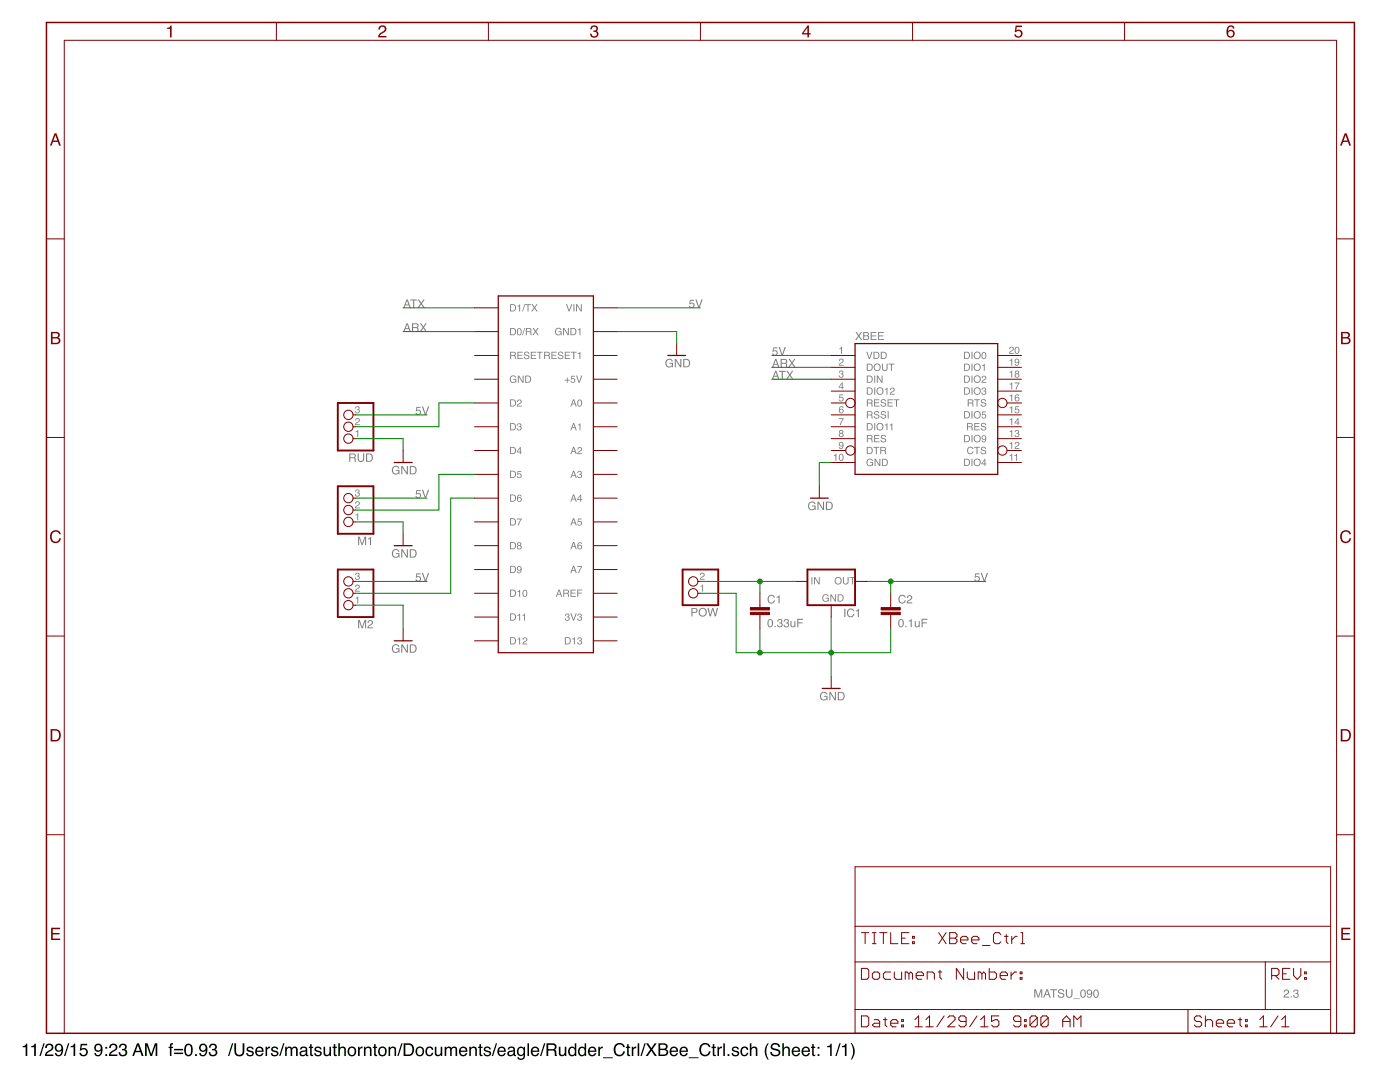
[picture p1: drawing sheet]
<?xml version="1.0" encoding="utf-8"?>
<!DOCTYPE eagle SYSTEM "eagle.dtd">
<!--
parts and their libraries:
Sparkfun_RF: Licensing: Creative Commons ShareAlike 4.0 International - https://creativecommons.org/licenses/by-sa/4.0
-->
<eagle version="6.2">
<drawing>
<settings>
<setting alwaysvectorfont="no"/>
<setting verticaltext="up"/>
</settings>
<grid distance="0.1" unitdist="inch" unit="inch" style="lines" multiple="1" display="no" altdistance="0.01" altunitdist="inch" altunit="inch"/>
<schematic xreflabel="%F%N/%S.%C%R" xrefpart="/%S.%C%R">
<libraries>
<library name="Sparkfun_RF">
<symbols>
<symbol name="XBEE-1-1">
<wire x1="-15.24" y1="12.7" x2="15.24" y2="12.7" width="0.254" layer="94"/>
<wire x1="15.24" y1="12.7" x2="15.24" y2="-15.24" width="0.254" layer="94"/>
<wire x1="15.24" y1="-15.24" x2="-15.24" y2="-15.24" width="0.254" layer="94"/>
<wire x1="-15.24" y1="-15.24" x2="-15.24" y2="12.7" width="0.254" layer="94"/>
<pin name="CTS" x="20.32" y="-10.16" length="middle" direction="out" function="dot" rot="R180"/>
<pin name="DIN" x="-20.32" y="5.08" length="middle" direction="in"/>
<pin name="DIO0" x="20.32" y="10.16" length="middle" rot="R180"/>
<pin name="DIO1" x="20.32" y="7.62" length="middle" rot="R180"/>
<pin name="DIO2" x="20.32" y="5.08" length="middle" rot="R180"/>
<pin name="DIO3" x="20.32" y="2.54" length="middle" rot="R180"/>
<pin name="DIO4" x="20.32" y="-12.7" length="middle" rot="R180"/>
<pin name="DIO5" x="20.32" y="-2.54" length="middle" rot="R180"/>
<pin name="DIO9" x="20.32" y="-7.62" length="middle" rot="R180"/>
<pin name="DIO11" x="-20.32" y="-5.08" length="middle"/>
<pin name="DIO12" x="-20.32" y="2.54" length="middle"/>
<pin name="DOUT" x="-20.32" y="7.62" length="middle" direction="out"/>
<pin name="DTR" x="-20.32" y="-10.16" length="middle" function="dot"/>
<pin name="GND" x="-20.32" y="-12.7" length="middle" direction="pwr"/>
<pin name="RES@8" x="-20.32" y="-7.62" length="middle"/>
<pin name="RES@14" x="20.32" y="-5.08" length="middle" rot="R180"/>
<pin name="RESET" x="-20.32" y="0" length="middle" direction="in" function="dot"/>
<pin name="RSSI" x="-20.32" y="-2.54" length="middle"/>
<pin name="RTS" x="20.32" y="0" length="middle" direction="in" function="dot" rot="R180"/>
<pin name="VDD" x="-20.32" y="10.16" length="middle" direction="pwr"/>
<text x="-15.24" y="13.462" size="1.6764" layer="95">&gt;Name</text>
<text x="-15.24" y="-17.78" size="1.6764" layer="96">&gt;Value</text>
</symbol>
</symbols>
<devicesets>
<deviceset name="XBEE-1" prefix="JP" uservalue="yes">
<gates>
<gate name="G$1" symbol="XBEE-1-1" x="0" y="0"/>
</gates>
<devices>
<device name="B1" package="XBEE-1">
<connects>
<connect gate="G$1" pin="CTS" pad="12"/>
<connect gate="G$1" pin="DIN" pad="3"/>
<connect gate="G$1" pin="DIO0" pad="20"/>
<connect gate="G$1" pin="DIO1" pad="19"/>
<connect gate="G$1" pin="DIO11" pad="7"/>
<connect gate="G$1" pin="DIO12" pad="4"/>
<connect gate="G$1" pin="DIO2" pad="18"/>
<connect gate="G$1" pin="DIO3" pad="17"/>
<connect gate="G$1" pin="DIO4" pad="11"/>
<connect gate="G$1" pin="DIO5" pad="15"/>
<connect gate="G$1" pin="DIO9" pad="13"/>
<connect gate="G$1" pin="DOUT" pad="2"/>
<connect gate="G$1" pin="DTR" pad="9"/>
<connect gate="G$1" pin="GND" pad="10"/>
<connect gate="G$1" pin="RES@14" pad="14"/>
<connect gate="G$1" pin="RES@8" pad="8"/>
<connect gate="G$1" pin="RESET" pad="5"/>
<connect gate="G$1" pin="RSSI" pad="6"/>
<connect gate="G$1" pin="RTS" pad="16"/>
<connect gate="G$1" pin="VDD" pad="1"/>
</connects>
<technologies>
<technology name=""/>
</technologies>
</device>
<device name="B2" package="XBEE-SILK">
<connects>
<connect gate="G$1" pin="CTS" pad="12"/>
<connect gate="G$1" pin="DIN" pad="3"/>
<connect gate="G$1" pin="DIO0" pad="20"/>
<connect gate="G$1" pin="DIO1" pad="19"/>
<connect gate="G$1" pin="DIO11" pad="7"/>
<connect gate="G$1" pin="DIO12" pad="4"/>
<connect gate="G$1" pin="DIO2" pad="18"/>
<connect gate="G$1" pin="DIO3" pad="17"/>
<connect gate="G$1" pin="DIO4" pad="11"/>
<connect gate="G$1" pin="DIO5" pad="15"/>
<connect gate="G$1" pin="DIO9" pad="13"/>
<connect gate="G$1" pin="DOUT" pad="2"/>
<connect gate="G$1" pin="DTR" pad="9"/>
<connect gate="G$1" pin="GND" pad="10"/>
<connect gate="G$1" pin="RES@14" pad="14"/>
<connect gate="G$1" pin="RES@8" pad="8"/>
<connect gate="G$1" pin="RESET" pad="5"/>
<connect gate="G$1" pin="RSSI" pad="6"/>
<connect gate="G$1" pin="RTS" pad="16"/>
<connect gate="G$1" pin="VDD" pad="1"/>
</connects>
<technologies>
<technology name=""/>
</technologies>
</device>
<device name="B3" package="XBEE-SMD">
<connects>
<connect gate="G$1" pin="CTS" pad="12"/>
<connect gate="G$1" pin="DIN" pad="3"/>
<connect gate="G$1" pin="DIO0" pad="20"/>
<connect gate="G$1" pin="DIO1" pad="19"/>
<connect gate="G$1" pin="DIO11" pad="7"/>
<connect gate="G$1" pin="DIO12" pad="4"/>
<connect gate="G$1" pin="DIO2" pad="18"/>
<connect gate="G$1" pin="DIO3" pad="17"/>
<connect gate="G$1" pin="DIO4" pad="11"/>
<connect gate="G$1" pin="DIO5" pad="15"/>
<connect gate="G$1" pin="DIO9" pad="13"/>
<connect gate="G$1" pin="DOUT" pad="2"/>
<connect gate="G$1" pin="DTR" pad="9"/>
<connect gate="G$1" pin="GND" pad="10"/>
<connect gate="G$1" pin="RES@14" pad="14"/>
<connect gate="G$1" pin="RES@8" pad="8"/>
<connect gate="G$1" pin="RESET" pad="5"/>
<connect gate="G$1" pin="RSSI" pad="6"/>
<connect gate="G$1" pin="RTS" pad="16"/>
<connect gate="G$1" pin="VDD" pad="1"/>
</connects>
<technologies>
<technology name="">
<attribute name="PROD_ID" value="CONN-09042" constant="no"/>
</technology>
</technologies>
</device>
<device name="LONGPAD" package="XBEE-LONGPAD">
<connects>
<connect gate="G$1" pin="CTS" pad="12"/>
<connect gate="G$1" pin="DIN" pad="3"/>
<connect gate="G$1" pin="DIO0" pad="20"/>
<connect gate="G$1" pin="DIO1" pad="19"/>
<connect gate="G$1" pin="DIO11" pad="7"/>
<connect gate="G$1" pin="DIO12" pad="4"/>
<connect gate="G$1" pin="DIO2" pad="18"/>
<connect gate="G$1" pin="DIO3" pad="17"/>
<connect gate="G$1" pin="DIO4" pad="11"/>
<connect gate="G$1" pin="DIO5" pad="15"/>
<connect gate="G$1" pin="DIO9" pad="13"/>
<connect gate="G$1" pin="DOUT" pad="2"/>
<connect gate="G$1" pin="DTR" pad="9"/>
<connect gate="G$1" pin="GND" pad="10"/>
<connect gate="G$1" pin="RES@14" pad="14"/>
<connect gate="G$1" pin="RES@8" pad="8"/>
<connect gate="G$1" pin="RESET" pad="5"/>
<connect gate="G$1" pin="RSSI" pad="6"/>
<connect gate="G$1" pin="RTS" pad="16"/>
<connect gate="G$1" pin="VDD" pad="1"/>
</connects>
<technologies>
<technology name=""/>
</technologies>
</device>
<device name="XBEE-1_LOCK" package="XBEE-1_LOCK">
<connects>
<connect gate="G$1" pin="CTS" pad="12"/>
<connect gate="G$1" pin="DIN" pad="3"/>
<connect gate="G$1" pin="DIO0" pad="20"/>
<connect gate="G$1" pin="DIO1" pad="19"/>
<connect gate="G$1" pin="DIO11" pad="7"/>
<connect gate="G$1" pin="DIO12" pad="4"/>
<connect gate="G$1" pin="DIO2" pad="18"/>
<connect gate="G$1" pin="DIO3" pad="17"/>
<connect gate="G$1" pin="DIO4" pad="11"/>
<connect gate="G$1" pin="DIO5" pad="15"/>
<connect gate="G$1" pin="DIO9" pad="13"/>
<connect gate="G$1" pin="DOUT" pad="2"/>
<connect gate="G$1" pin="DTR" pad="9"/>
<connect gate="G$1" pin="GND" pad="10"/>
<connect gate="G$1" pin="RES@14" pad="14"/>
<connect gate="G$1" pin="RES@8" pad="8"/>
<connect gate="G$1" pin="RESET" pad="5"/>
<connect gate="G$1" pin="RSSI" pad="6"/>
<connect gate="G$1" pin="RTS" pad="16"/>
<connect gate="G$1" pin="VDD" pad="1"/>
</connects>
<technologies>
<technology name=""/>
</technologies>
</device>
</devices>
</deviceset>
</devicesets>
</library>
<library name="arduino_nano_rocketfarm">
<symbols>
<symbol name="ARDUINONANO">
<wire x1="0" y1="-76.2" x2="0" y2="0" width="0.254" layer="94"/>
<wire x1="0" y1="0" x2="20.32" y2="0" width="0.254" layer="94"/>
<wire x1="20.32" y1="0" x2="20.32" y2="-76.2" width="0.254" layer="94"/>
<wire x1="20.32" y1="-76.2" x2="0" y2="-76.2" width="0.254" layer="94"/>
<pin name="D1/TX" x="-5.08" y="-2.54" visible="pin" length="middle"/>
<pin name="D0/RX" x="-5.08" y="-7.62" visible="pin" length="middle"/>
<pin name="RESET" x="-5.08" y="-12.7" visible="pin" length="middle"/>
<pin name="GND" x="-5.08" y="-17.78" visible="pin" length="middle"/>
<pin name="D2" x="-5.08" y="-22.86" visible="pin" length="middle"/>
<pin name="D3" x="-5.08" y="-27.94" visible="pin" length="middle"/>
<pin name="D4" x="-5.08" y="-33.02" visible="pin" length="middle"/>
<pin name="D5" x="-5.08" y="-38.1" visible="pin" length="middle"/>
<pin name="D6" x="-5.08" y="-43.18" visible="pin" length="middle"/>
<pin name="D7" x="-5.08" y="-48.26" visible="pin" length="middle"/>
<pin name="D8" x="-5.08" y="-53.34" visible="pin" length="middle"/>
<pin name="D9" x="-5.08" y="-58.42" visible="pin" length="middle"/>
<pin name="D10" x="-5.08" y="-63.5" visible="pin" length="middle"/>
<pin name="D11" x="-5.08" y="-68.58" visible="pin" length="middle"/>
<pin name="D12" x="-5.08" y="-73.66" visible="pin" length="middle"/>
<pin name="VIN" x="25.4" y="-2.54" visible="pin" length="middle" rot="R180"/>
<pin name="GND1" x="25.4" y="-7.62" visible="pin" length="middle" rot="R180"/>
<pin name="RESET1" x="25.4" y="-12.7" visible="pin" length="middle" rot="R180"/>
<pin name="+5V" x="25.4" y="-17.78" visible="pin" length="middle" rot="R180"/>
<pin name="A0" x="25.4" y="-22.86" visible="pin" length="middle" rot="R180"/>
<pin name="A1" x="25.4" y="-27.94" visible="pin" length="middle" rot="R180"/>
<pin name="A2" x="25.4" y="-33.02" visible="pin" length="middle" rot="R180"/>
<pin name="A3" x="25.4" y="-38.1" visible="pin" length="middle" rot="R180"/>
<pin name="A4" x="25.4" y="-43.18" visible="pin" length="middle" rot="R180"/>
<pin name="A5" x="25.4" y="-48.26" visible="pin" length="middle" rot="R180"/>
<pin name="A6" x="25.4" y="-53.34" visible="pin" length="middle" rot="R180"/>
<pin name="A7" x="25.4" y="-58.42" visible="pin" length="middle" rot="R180"/>
<pin name="AREF" x="25.4" y="-63.5" visible="pin" length="middle" rot="R180"/>
<pin name="3V3" x="25.4" y="-68.58" visible="pin" length="middle" rot="R180"/>
<pin name="D13" x="25.4" y="-73.66" visible="pin" length="middle" rot="R180"/>
</symbol>
</symbols>
<devicesets>
<deviceset name="ARDUINONANO">
<gates>
<gate name="G$1" symbol="ARDUINONANO" x="-10.16" y="38.1"/>
</gates>
<devices>
<device name="" package="PDIP-32">
<connects>
<connect gate="G$1" pin="+5V" pad="+5V"/>
<connect gate="G$1" pin="3V3" pad="3V3"/>
<connect gate="G$1" pin="A0" pad="A0"/>
<connect gate="G$1" pin="A1" pad="A1"/>
<connect gate="G$1" pin="A2" pad="A2"/>
<connect gate="G$1" pin="A3" pad="A3"/>
<connect gate="G$1" pin="A4" pad="A4"/>
<connect gate="G$1" pin="A5" pad="A5"/>
<connect gate="G$1" pin="A6" pad="A6"/>
<connect gate="G$1" pin="A7" pad="A7"/>
<connect gate="G$1" pin="AREF" pad="AREF"/>
<connect gate="G$1" pin="D0/RX" pad="D0/RX"/>
<connect gate="G$1" pin="D1/TX" pad="D1/TX"/>
<connect gate="G$1" pin="D10" pad="D10"/>
<connect gate="G$1" pin="D11" pad="D11"/>
<connect gate="G$1" pin="D12" pad="D12"/>
<connect gate="G$1" pin="D13" pad="D13"/>
<connect gate="G$1" pin="D2" pad="D2"/>
<connect gate="G$1" pin="D3" pad="D3"/>
<connect gate="G$1" pin="D4" pad="D4"/>
<connect gate="G$1" pin="D5" pad="D5"/>
<connect gate="G$1" pin="D6" pad="D6"/>
<connect gate="G$1" pin="D7" pad="D7"/>
<connect gate="G$1" pin="D8" pad="D8"/>
<connect gate="G$1" pin="D9" pad="D9"/>
<connect gate="G$1" pin="GND" pad="GND"/>
<connect gate="G$1" pin="GND1" pad="GND1"/>
<connect gate="G$1" pin="RESET" pad="RESET"/>
<connect gate="G$1" pin="RESET1" pad="RESET1"/>
<connect gate="G$1" pin="VIN" pad="VIN"/>
</connects>
<technologies>
<technology name=""/>
</technologies>
</device>
</devices>
</deviceset>
</devicesets>
</library>
<library name="v-reg">
<symbols>
<symbol name="78XX">
<wire x1="-5.08" y1="-5.08" x2="5.08" y2="-5.08" width="0.4064" layer="94"/>
<wire x1="5.08" y1="-5.08" x2="5.08" y2="2.54" width="0.4064" layer="94"/>
<wire x1="5.08" y1="2.54" x2="-5.08" y2="2.54" width="0.4064" layer="94"/>
<wire x1="-5.08" y1="2.54" x2="-5.08" y2="-5.08" width="0.4064" layer="94"/>
<text x="2.54" y="-7.62" size="1.778" layer="95">&gt;NAME</text>
<text x="2.54" y="-10.16" size="1.778" layer="96">&gt;VALUE</text>
<text x="-2.032" y="-4.318" size="1.524" layer="95">GND</text>
<text x="-4.445" y="-0.635" size="1.524" layer="95">IN</text>
<text x="0.635" y="-0.635" size="1.524" layer="95">OUT</text>
<pin name="IN" x="-7.62" y="0" visible="off" length="short" direction="in"/>
<pin name="GND" x="0" y="-7.62" visible="off" length="short" direction="in" rot="R90"/>
<pin name="OUT" x="7.62" y="0" visible="off" length="short" direction="pas" rot="R180"/>
</symbol>
</symbols>
<devicesets>
<deviceset name="78XXL" prefix="IC" uservalue="yes">
<gates>
<gate name="A" symbol="78XX" x="0" y="0"/>
</gates>
<devices>
<device name="" package="78XXL">
<connects>
<connect gate="A" pin="GND" pad="GND"/>
<connect gate="A" pin="IN" pad="IN"/>
<connect gate="A" pin="OUT" pad="OUT"/>
</connects>
<technologies>
<technology name=""/>
</technologies>
</device>
</devices>
</deviceset>
</devicesets>
</library>
<library name="capacitor-wima">
<symbols>
<symbol name="C">
<wire x1="0" y1="-2.54" x2="0" y2="-2.032" width="0.1524" layer="94"/>
<wire x1="0" y1="0" x2="0" y2="-0.508" width="0.1524" layer="94"/>
<text x="1.524" y="0.381" size="1.778" layer="95">&gt;NAME</text>
<text x="1.524" y="-4.699" size="1.778" layer="96">&gt;VALUE</text>
<rectangle x1="-2.032" y1="-1.016" x2="2.032" y2="-0.508" layer="94"/>
<rectangle x1="-2.032" y1="-2.032" x2="2.032" y2="-1.524" layer="94"/>
<pin name="1" x="0" y="2.54" visible="off" length="short" direction="pas" swaplevel="1" rot="R270"/>
<pin name="2" x="0" y="-5.08" visible="off" length="short" direction="pas" swaplevel="1" rot="R90"/>
</symbol>
</symbols>
<devicesets>
<deviceset name="C" prefix="C" uservalue="yes">
<gates>
<gate name="G$1" symbol="C" x="0" y="0"/>
</gates>
<devices>
<device name="10/4" package="C10B4">
<connects>
<connect gate="G$1" pin="1" pad="1"/>
<connect gate="G$1" pin="2" pad="2"/>
</connects>
<technologies>
<technology name=""/>
</technologies>
</device>
<device name="10/5" package="C10B5">
<connects>
<connect gate="G$1" pin="1" pad="1"/>
<connect gate="G$1" pin="2" pad="2"/>
</connects>
<technologies>
<technology name=""/>
</technologies>
</device>
<device name="10/6" package="C10B6">
<connects>
<connect gate="G$1" pin="1" pad="1"/>
<connect gate="G$1" pin="2" pad="2"/>
</connects>
<technologies>
<technology name=""/>
</technologies>
</device>
<device name="15/5" package="C15B5">
<connects>
<connect gate="G$1" pin="1" pad="1"/>
<connect gate="G$1" pin="2" pad="2"/>
</connects>
<technologies>
<technology name=""/>
</technologies>
</device>
<device name="15/6" package="C15B6">
<connects>
<connect gate="G$1" pin="1" pad="1"/>
<connect gate="G$1" pin="2" pad="2"/>
</connects>
<technologies>
<technology name=""/>
</technologies>
</device>
<device name="15/7" package="C15B7">
<connects>
<connect gate="G$1" pin="1" pad="1"/>
<connect gate="G$1" pin="2" pad="2"/>
</connects>
<technologies>
<technology name=""/>
</technologies>
</device>
<device name="15/8" package="C15B8">
<connects>
<connect gate="G$1" pin="1" pad="1"/>
<connect gate="G$1" pin="2" pad="2"/>
</connects>
<technologies>
<technology name=""/>
</technologies>
</device>
<device name="15/9" package="C15B9">
<connects>
<connect gate="G$1" pin="1" pad="1"/>
<connect gate="G$1" pin="2" pad="2"/>
</connects>
<technologies>
<technology name=""/>
</technologies>
</device>
<device name="2.5/2" package="C2.5-2">
<connects>
<connect gate="G$1" pin="1" pad="1"/>
<connect gate="G$1" pin="2" pad="2"/>
</connects>
<technologies>
<technology name=""/>
</technologies>
</device>
<device name="2.5/4" package="C2.5-4">
<connects>
<connect gate="G$1" pin="1" pad="1"/>
<connect gate="G$1" pin="2" pad="2"/>
</connects>
<technologies>
<technology name=""/>
</technologies>
</device>
<device name="2.5/5" package="C2.5-5">
<connects>
<connect gate="G$1" pin="1" pad="1"/>
<connect gate="G$1" pin="2" pad="2"/>
</connects>
<technologies>
<technology name=""/>
</technologies>
</device>
<device name="2.5/6" package="C2.5-6">
<connects>
<connect gate="G$1" pin="1" pad="1"/>
<connect gate="G$1" pin="2" pad="2"/>
</connects>
<technologies>
<technology name=""/>
</technologies>
</device>
<device name="22/10" package="C22.5B10">
<connects>
<connect gate="G$1" pin="1" pad="1"/>
<connect gate="G$1" pin="2" pad="2"/>
</connects>
<technologies>
<technology name=""/>
</technologies>
</device>
<device name="22/11" package="C22.5B11">
<connects>
<connect gate="G$1" pin="1" pad="1"/>
<connect gate="G$1" pin="2" pad="2"/>
</connects>
<technologies>
<technology name=""/>
</technologies>
</device>
<device name="22/6" package="C22.5B6">
<connects>
<connect gate="G$1" pin="1" pad="1"/>
<connect gate="G$1" pin="2" pad="2"/>
</connects>
<technologies>
<technology name=""/>
</technologies>
</device>
<device name="22/7" package="C22.5B7">
<connects>
<connect gate="G$1" pin="1" pad="1"/>
<connect gate="G$1" pin="2" pad="2"/>
</connects>
<technologies>
<technology name=""/>
</technologies>
</device>
<device name="22/8" package="C22.5B8">
<connects>
<connect gate="G$1" pin="1" pad="1"/>
<connect gate="G$1" pin="2" pad="2"/>
</connects>
<technologies>
<technology name=""/>
</technologies>
</device>
<device name="27/11" package="C27.5B11">
<connects>
<connect gate="G$1" pin="1" pad="1"/>
<connect gate="G$1" pin="2" pad="2"/>
</connects>
<technologies>
<technology name=""/>
</technologies>
</device>
<device name="27/13" package="C27.5B13">
<connects>
<connect gate="G$1" pin="1" pad="1"/>
<connect gate="G$1" pin="2" pad="2"/>
</connects>
<technologies>
<technology name=""/>
</technologies>
</device>
<device name="27/15" package="C27.5B15">
<connects>
<connect gate="G$1" pin="1" pad="1"/>
<connect gate="G$1" pin="2" pad="2"/>
</connects>
<technologies>
<technology name=""/>
</technologies>
</device>
<device name="27/17" package="C27.5B17">
<connects>
<connect gate="G$1" pin="1" pad="1"/>
<connect gate="G$1" pin="2" pad="2"/>
</connects>
<technologies>
<technology name=""/>
</technologies>
</device>
<device name="27/20" package="C27.5B20">
<connects>
<connect gate="G$1" pin="1" pad="1"/>
<connect gate="G$1" pin="2" pad="2"/>
</connects>
<technologies>
<technology name=""/>
</technologies>
</device>
<device name="27/9" package="C27.5B9">
<connects>
<connect gate="G$1" pin="1" pad="1"/>
<connect gate="G$1" pin="2" pad="2"/>
</connects>
<technologies>
<technology name=""/>
</technologies>
</device>
<device name="37/15" package="C37.5B15">
<connects>
<connect gate="G$1" pin="1" pad="1"/>
<connect gate="G$1" pin="2" pad="2"/>
</connects>
<technologies>
<technology name=""/>
</technologies>
</device>
<device name="37/19" package="C37.5B19">
<connects>
<connect gate="G$1" pin="1" pad="1"/>
<connect gate="G$1" pin="2" pad="2"/>
</connects>
<technologies>
<technology name=""/>
</technologies>
</device>
<device name="37/20" package="C37.5B20">
<connects>
<connect gate="G$1" pin="1" pad="1"/>
<connect gate="G$1" pin="2" pad="2"/>
</connects>
<technologies>
<technology name=""/>
</technologies>
</device>
<device name="5/2.5" package="C5B2.5">
<connects>
<connect gate="G$1" pin="1" pad="1"/>
<connect gate="G$1" pin="2" pad="2"/>
</connects>
<technologies>
<technology name=""/>
</technologies>
</device>
<device name="5/3" package="C5B3">
<connects>
<connect gate="G$1" pin="1" pad="1"/>
<connect gate="G$1" pin="2" pad="2"/>
</connects>
<technologies>
<technology name=""/>
</technologies>
</device>
<device name="5/3.5" package="C5B3.5">
<connects>
<connect gate="G$1" pin="1" pad="1"/>
<connect gate="G$1" pin="2" pad="2"/>
</connects>
<technologies>
<technology name=""/>
</technologies>
</device>
<device name="5/4.5" package="C5B4.5">
<connects>
<connect gate="G$1" pin="1" pad="1"/>
<connect gate="G$1" pin="2" pad="2"/>
</connects>
<technologies>
<technology name=""/>
</technologies>
</device>
<device name="5/5" package="C5B5">
<connects>
<connect gate="G$1" pin="1" pad="1"/>
<connect gate="G$1" pin="2" pad="2"/>
</connects>
<technologies>
<technology name=""/>
</technologies>
</device>
<device name="5/5.5" package="C5B5.5">
<connects>
<connect gate="G$1" pin="1" pad="1"/>
<connect gate="G$1" pin="2" pad="2"/>
</connects>
<technologies>
<technology name=""/>
</technologies>
</device>
<device name="5/7.2" package="C5B7.2">
<connects>
<connect gate="G$1" pin="1" pad="1"/>
<connect gate="G$1" pin="2" pad="2"/>
</connects>
<technologies>
<technology name=""/>
</technologies>
</device>
<device name="7.5/3" package="C7.5B3">
<connects>
<connect gate="G$1" pin="1" pad="1"/>
<connect gate="G$1" pin="2" pad="2"/>
</connects>
<technologies>
<technology name=""/>
</technologies>
</device>
<device name="7.5/4" package="C7.5B4">
<connects>
<connect gate="G$1" pin="1" pad="1"/>
<connect gate="G$1" pin="2" pad="2"/>
</connects>
<technologies>
<technology name=""/>
</technologies>
</device>
<device name="7.5/5" package="C7.5B5">
<connects>
<connect gate="G$1" pin="1" pad="1"/>
<connect gate="G$1" pin="2" pad="2"/>
</connects>
<technologies>
<technology name=""/>
</technologies>
</device>
<device name="7.5/6" package="C7.5B6">
<connects>
<connect gate="G$1" pin="1" pad="1"/>
<connect gate="G$1" pin="2" pad="2"/>
</connects>
<technologies>
<technology name=""/>
</technologies>
</device>
<device name="2,5-3" package="C2.5-3">
<connects>
<connect gate="G$1" pin="1" pad="1"/>
<connect gate="G$1" pin="2" pad="2"/>
</connects>
<technologies>
<technology name=""/>
</technologies>
</device>
</devices>
</deviceset>
</devicesets>
</library>
<library name="supply1">
<symbols>
<symbol name="GND">
<wire x1="-1.905" y1="0" x2="1.905" y2="0" width="0.254" layer="94"/>
<text x="-2.54" y="-2.54" size="1.778" layer="96">&gt;VALUE</text>
<pin name="GND" x="0" y="2.54" visible="off" length="short" direction="sup" rot="R270"/>
</symbol>
</symbols>
<devicesets>
<deviceset name="GND" prefix="GND">
<gates>
<gate name="1" symbol="GND" x="0" y="0"/>
</gates>
<devices>
<device name="">
<technologies>
<technology name=""/>
</technologies>
</device>
</devices>
</deviceset>
</devicesets>
</library>
<library name="pinhead">
<symbols>
<symbol name="PINHD2">
<wire x1="-6.35" y1="-2.54" x2="1.27" y2="-2.54" width="0.4064" layer="94"/>
<wire x1="1.27" y1="-2.54" x2="1.27" y2="5.08" width="0.4064" layer="94"/>
<wire x1="1.27" y1="5.08" x2="-6.35" y2="5.08" width="0.4064" layer="94"/>
<wire x1="-6.35" y1="5.08" x2="-6.35" y2="-2.54" width="0.4064" layer="94"/>
<text x="-6.35" y="5.715" size="1.778" layer="95">&gt;NAME</text>
<text x="-6.35" y="-5.08" size="1.778" layer="96">&gt;VALUE</text>
<pin name="1" x="-2.54" y="2.54" visible="pad" length="short" direction="pas" function="dot"/>
<pin name="2" x="-2.54" y="0" visible="pad" length="short" direction="pas" function="dot"/>
</symbol>
<symbol name="PINHD3">
<wire x1="-6.35" y1="-5.08" x2="1.27" y2="-5.08" width="0.4064" layer="94"/>
<wire x1="1.27" y1="-5.08" x2="1.27" y2="5.08" width="0.4064" layer="94"/>
<wire x1="1.27" y1="5.08" x2="-6.35" y2="5.08" width="0.4064" layer="94"/>
<wire x1="-6.35" y1="5.08" x2="-6.35" y2="-5.08" width="0.4064" layer="94"/>
<text x="-6.35" y="5.715" size="1.778" layer="95">&gt;NAME</text>
<text x="-6.35" y="-7.62" size="1.778" layer="96">&gt;VALUE</text>
<pin name="1" x="-2.54" y="2.54" visible="pad" length="short" direction="pas" function="dot"/>
<pin name="2" x="-2.54" y="0" visible="pad" length="short" direction="pas" function="dot"/>
<pin name="3" x="-2.54" y="-2.54" visible="pad" length="short" direction="pas" function="dot"/>
</symbol>
</symbols>
<devicesets>
<deviceset name="PINHD-1X2" prefix="JP" uservalue="yes">
<gates>
<gate name="G$1" symbol="PINHD2" x="0" y="0"/>
</gates>
<devices>
<device name="" package="1X02">
<connects>
<connect gate="G$1" pin="1" pad="1"/>
<connect gate="G$1" pin="2" pad="2"/>
</connects>
<technologies>
<technology name=""/>
</technologies>
</device>
<device name="/90" package="1X02/90">
<connects>
<connect gate="G$1" pin="1" pad="1"/>
<connect gate="G$1" pin="2" pad="2"/>
</connects>
<technologies>
<technology name=""/>
</technologies>
</device>
</devices>
</deviceset>
<deviceset name="PINHD-1X3" prefix="JP" uservalue="yes">
<gates>
<gate name="A" symbol="PINHD3" x="0" y="0"/>
</gates>
<devices>
<device name="" package="1X03">
<connects>
<connect gate="A" pin="1" pad="1"/>
<connect gate="A" pin="2" pad="2"/>
<connect gate="A" pin="3" pad="3"/>
</connects>
<technologies>
<technology name=""/>
</technologies>
</device>
<device name="/90" package="1X03/90">
<connects>
<connect gate="A" pin="1" pad="1"/>
<connect gate="A" pin="2" pad="2"/>
<connect gate="A" pin="3" pad="3"/>
</connects>
<technologies>
<technology name=""/>
</technologies>
</device>
</devices>
</deviceset>
</devicesets>
</library>
<library name="frames">
<symbols>
<symbol name="FRAME_A_L">
<frame x1="0" y1="0" x2="279.4" y2="215.9" columns="6" rows="5" layer="94" border-bottom="no"/>
</symbol>
<symbol name="DOCFIELD">
<wire x1="0" y1="0" x2="71.12" y2="0" width="0.1016" layer="94"/>
<wire x1="101.6" y1="15.24" x2="87.63" y2="15.24" width="0.1016" layer="94"/>
<wire x1="0" y1="0" x2="0" y2="5.08" width="0.1016" layer="94"/>
<wire x1="0" y1="5.08" x2="71.12" y2="5.08" width="0.1016" layer="94"/>
<wire x1="0" y1="5.08" x2="0" y2="15.24" width="0.1016" layer="94"/>
<wire x1="101.6" y1="15.24" x2="101.6" y2="5.08" width="0.1016" layer="94"/>
<wire x1="71.12" y1="5.08" x2="71.12" y2="0" width="0.1016" layer="94"/>
<wire x1="71.12" y1="5.08" x2="87.63" y2="5.08" width="0.1016" layer="94"/>
<wire x1="71.12" y1="0" x2="101.6" y2="0" width="0.1016" layer="94"/>
<wire x1="87.63" y1="15.24" x2="87.63" y2="5.08" width="0.1016" layer="94"/>
<wire x1="87.63" y1="15.24" x2="0" y2="15.24" width="0.1016" layer="94"/>
<wire x1="87.63" y1="5.08" x2="101.6" y2="5.08" width="0.1016" layer="94"/>
<wire x1="101.6" y1="5.08" x2="101.6" y2="0" width="0.1016" layer="94"/>
<wire x1="0" y1="15.24" x2="0" y2="22.86" width="0.1016" layer="94"/>
<wire x1="101.6" y1="35.56" x2="0" y2="35.56" width="0.1016" layer="94"/>
<wire x1="101.6" y1="35.56" x2="101.6" y2="22.86" width="0.1016" layer="94"/>
<wire x1="0" y1="22.86" x2="101.6" y2="22.86" width="0.1016" layer="94"/>
<wire x1="0" y1="22.86" x2="0" y2="35.56" width="0.1016" layer="94"/>
<wire x1="101.6" y1="22.86" x2="101.6" y2="15.24" width="0.1016" layer="94"/>
<text x="1.27" y="1.27" size="2.54" layer="94" font="vector">Date:</text>
<text x="12.7" y="1.27" size="2.54" layer="94" font="vector">&gt;LAST_DATE_TIME</text>
<text x="72.39" y="1.27" size="2.54" layer="94" font="vector">Sheet:</text>
<text x="86.36" y="1.27" size="2.54" layer="94" font="vector">&gt;SHEET</text>
<text x="88.9" y="11.43" size="2.54" layer="94" font="vector">REV:</text>
<text x="1.27" y="19.05" size="2.54" layer="94" font="vector">TITLE:</text>
<text x="1.27" y="11.43" size="2.54" layer="94" font="vector">Document Number:</text>
<text x="17.78" y="19.05" size="2.54" layer="94" font="vector">&gt;DRAWING_NAME</text>
</symbol>
</symbols>
<devicesets>
<deviceset name="FRAME_A_L" prefix="FRAME" uservalue="yes">
<gates>
<gate name="G$1" symbol="FRAME_A_L" x="0" y="0" addlevel="always"/>
<gate name="G$2" symbol="DOCFIELD" x="172.72" y="0" addlevel="always"/>
</gates>
<devices>
<device name="">
<technologies>
<technology name=""/>
</technologies>
</device>
</devices>
</deviceset>
</devicesets>
</library>
</libraries>
<attributes>
</attributes>
<variantdefs>
</variantdefs>
<classes>
<class number="0" name="default" width="0" drill="0">
</class>
</classes>
<parts>
<part name="XBEE" library="Sparkfun_RF" deviceset="XBEE-1" device="B1"/>
<part name="NANO" library="arduino_nano_rocketfarm" deviceset="ARDUINONANO" device=""/>
<part name="IC1" library="v-reg" deviceset="78XXL" device=""/>
<part name="C1" library="capacitor-wima" deviceset="C" device="5/2.5" value="0.33uF"/>
<part name="C2" library="capacitor-wima" deviceset="C" device="5/2.5" value="0.1uF"/>
<part name="GND1" library="supply1" deviceset="GND" device=""/>
<part name="GND2" library="supply1" deviceset="GND" device=""/>
<part name="POW" library="pinhead" deviceset="PINHD-1X2" device=""/>
<part name="RUD" library="pinhead" deviceset="PINHD-1X3" device=""/>
<part name="M1" library="pinhead" deviceset="PINHD-1X3" device=""/>
<part name="M2" library="pinhead" deviceset="PINHD-1X3" device=""/>
<part name="GND3" library="supply1" deviceset="GND" device=""/>
<part name="GND4" library="supply1" deviceset="GND" device=""/>
<part name="GND5" library="supply1" deviceset="GND" device=""/>
<part name="GND6" library="supply1" deviceset="GND" device=""/>
<part name="FRAME1" library="frames" deviceset="FRAME_A_L" device="">
<attribute name="DOC#" value="MATSU_090"/>
<attribute name="REV" value="2.3"/>
</part>
</parts>
<sheets>
<sheet>
<plain>
</plain>
<instances>
<instance part="XBEE" gate="G$1" x="144.78" y="114.3"/>
<instance part="NANO" gate="G$1" x="53.34" y="137.16"/>
<instance part="IC1" gate="A" x="124.46" y="76.2"/>
<instance part="C1" gate="G$1" x="109.22" y="71.12"/>
<instance part="C2" gate="G$1" x="137.16" y="71.12"/>
<instance part="GND1" gate="1" x="124.46" y="53.34"/>
<instance part="GND2" gate="1" x="121.92" y="93.98"/>
<instance part="POW" gate="G$1" x="93.98" y="76.2" rot="R180"/>
<instance part="RUD" gate="A" x="20.32" y="109.22" rot="R180"/>
<instance part="M1" gate="A" x="20.32" y="91.44" rot="R180"/>
<instance part="M2" gate="A" x="20.32" y="73.66" rot="R180"/>
<instance part="GND3" gate="1" x="33.02" y="101.6"/>
<instance part="GND4" gate="1" x="33.02" y="83.82"/>
<instance part="GND5" gate="1" x="33.02" y="63.5"/>
<instance part="GND6" gate="1" x="91.44" y="124.46"/>
<instance part="FRAME1" gate="G$1" x="-43.18" y="-20.32">
<attribute name="DOC#" x="167.64" y="-12.7" size="1.778" layer="96"/>
<attribute name="REV" x="220.98" y="-12.7" size="1.778" layer="96"/>
</instance>
<instance part="FRAME1" gate="G$2" x="129.54" y="-20.32"/>
</instances>
<busses>
</busses>
<nets>
<net name="GND" class="0">
<segment>
<pinref part="XBEE" gate="G$1" pin="GND"/>
<wire x1="124.46" y1="101.6" x2="121.92" y2="101.6" width="0.1524" layer="91"/>
<pinref part="GND2" gate="1" pin="GND"/>
<wire x1="121.92" y1="101.6" x2="121.92" y2="96.52" width="0.1524" layer="91"/>
</segment>
<segment>
<pinref part="C1" gate="G$1" pin="2"/>
<pinref part="GND1" gate="1" pin="GND"/>
<wire x1="109.22" y1="66.04" x2="109.22" y2="60.96" width="0.1524" layer="91"/>
<wire x1="109.22" y1="60.96" x2="124.46" y2="60.96" width="0.1524" layer="91"/>
<wire x1="124.46" y1="60.96" x2="124.46" y2="55.88" width="0.1524" layer="91"/>
<pinref part="IC1" gate="A" pin="GND"/>
<wire x1="124.46" y1="68.58" x2="124.46" y2="60.96" width="0.1524" layer="91"/>
<junction x="124.46" y="60.96"/>
<pinref part="C2" gate="G$1" pin="2"/>
<wire x1="137.16" y1="66.04" x2="137.16" y2="60.96" width="0.1524" layer="91"/>
<wire x1="137.16" y1="60.96" x2="124.46" y2="60.96" width="0.1524" layer="91"/>
<pinref part="POW" gate="G$1" pin="1"/>
<wire x1="96.52" y1="73.66" x2="104.14" y2="73.66" width="0.1524" layer="91"/>
<wire x1="104.14" y1="73.66" x2="104.14" y2="60.96" width="0.1524" layer="91"/>
<wire x1="104.14" y1="60.96" x2="109.22" y2="60.96" width="0.1524" layer="91"/>
<junction x="109.22" y="60.96"/>
</segment>
<segment>
<pinref part="RUD" gate="A" pin="1"/>
<pinref part="GND3" gate="1" pin="GND"/>
<wire x1="22.86" y1="106.68" x2="33.02" y2="106.68" width="0.1524" layer="91"/>
<wire x1="33.02" y1="106.68" x2="33.02" y2="104.14" width="0.1524" layer="91"/>
</segment>
<segment>
<pinref part="M1" gate="A" pin="1"/>
<pinref part="GND4" gate="1" pin="GND"/>
<wire x1="22.86" y1="88.9" x2="33.02" y2="88.9" width="0.1524" layer="91"/>
<wire x1="33.02" y1="88.9" x2="33.02" y2="86.36" width="0.1524" layer="91"/>
</segment>
<segment>
<pinref part="M2" gate="A" pin="1"/>
<pinref part="GND5" gate="1" pin="GND"/>
<wire x1="22.86" y1="71.12" x2="33.02" y2="71.12" width="0.1524" layer="91"/>
<wire x1="33.02" y1="71.12" x2="33.02" y2="66.04" width="0.1524" layer="91"/>
</segment>
<segment>
<pinref part="NANO" gate="G$1" pin="GND1"/>
<pinref part="GND6" gate="1" pin="GND"/>
<wire x1="78.74" y1="129.54" x2="91.44" y2="129.54" width="0.1524" layer="91"/>
<wire x1="91.44" y1="129.54" x2="91.44" y2="127" width="0.1524" layer="91"/>
</segment>
</net>
<net name="N$2" class="0">
<segment>
<pinref part="IC1" gate="A" pin="IN"/>
<pinref part="C1" gate="G$1" pin="1"/>
<wire x1="116.84" y1="76.2" x2="109.22" y2="76.2" width="0.1524" layer="91"/>
<wire x1="109.22" y1="76.2" x2="109.22" y2="73.66" width="0.1524" layer="91"/>
<pinref part="POW" gate="G$1" pin="2"/>
<wire x1="96.52" y1="76.2" x2="109.22" y2="76.2" width="0.1524" layer="91"/>
<junction x="109.22" y="76.2"/>
</segment>
</net>
<net name="5V" class="0">
<segment>
<pinref part="C2" gate="G$1" pin="1"/>
<wire x1="137.16" y1="73.66" x2="137.16" y2="76.2" width="0.1524" layer="91"/>
<pinref part="IC1" gate="A" pin="OUT"/>
<wire x1="137.16" y1="76.2" x2="132.08" y2="76.2" width="0.1524" layer="91"/>
<wire x1="137.16" y1="76.2" x2="157.48" y2="76.2" width="0.1524" layer="91"/>
<junction x="137.16" y="76.2"/>
<label x="154.94" y="76.2" size="1.778" layer="95"/>
</segment>
<segment>
<pinref part="NANO" gate="G$1" pin="VIN"/>
<wire x1="78.74" y1="134.62" x2="96.52" y2="134.62" width="0.1524" layer="91"/>
<label x="93.98" y="134.62" size="1.778" layer="95"/>
</segment>
<segment>
<pinref part="XBEE" gate="G$1" pin="VDD"/>
<wire x1="124.46" y1="124.46" x2="111.76" y2="124.46" width="0.1524" layer="91"/>
<label x="111.76" y="124.46" size="1.778" layer="95"/>
</segment>
<segment>
<pinref part="RUD" gate="A" pin="3"/>
<wire x1="22.86" y1="111.76" x2="38.1" y2="111.76" width="0.1524" layer="91"/>
<label x="35.56" y="111.76" size="1.778" layer="95"/>
</segment>
<segment>
<pinref part="M1" gate="A" pin="3"/>
<wire x1="22.86" y1="93.98" x2="38.1" y2="93.98" width="0.1524" layer="91"/>
<label x="35.56" y="93.98" size="1.778" layer="95"/>
</segment>
<segment>
<pinref part="M2" gate="A" pin="3"/>
<wire x1="22.86" y1="76.2" x2="38.1" y2="76.2" width="0.1524" layer="91"/>
<label x="35.56" y="76.2" size="1.778" layer="95"/>
</segment>
</net>
<net name="ATX" class="0">
<segment>
<pinref part="NANO" gate="G$1" pin="D1/TX"/>
<wire x1="48.26" y1="134.62" x2="33.02" y2="134.62" width="0.1524" layer="91"/>
<label x="33.02" y="134.62" size="1.778" layer="95"/>
</segment>
<segment>
<pinref part="XBEE" gate="G$1" pin="DIN"/>
<wire x1="124.46" y1="119.38" x2="111.76" y2="119.38" width="0.1524" layer="91"/>
<label x="111.76" y="119.38" size="1.778" layer="95"/>
</segment>
</net>
<net name="ARX" class="0">
<segment>
<pinref part="NANO" gate="G$1" pin="D0/RX"/>
<wire x1="48.26" y1="129.54" x2="33.02" y2="129.54" width="0.1524" layer="91"/>
<label x="33.02" y="129.54" size="1.778" layer="95"/>
</segment>
<segment>
<pinref part="XBEE" gate="G$1" pin="DOUT"/>
<wire x1="124.46" y1="121.92" x2="111.76" y2="121.92" width="0.1524" layer="91"/>
<label x="111.76" y="121.92" size="1.778" layer="95"/>
</segment>
</net>
<net name="N$4" class="0">
<segment>
<pinref part="NANO" gate="G$1" pin="D2"/>
<wire x1="48.26" y1="114.3" x2="40.64" y2="114.3" width="0.1524" layer="91"/>
<wire x1="40.64" y1="114.3" x2="40.64" y2="109.22" width="0.1524" layer="91"/>
<pinref part="RUD" gate="A" pin="2"/>
<wire x1="40.64" y1="109.22" x2="22.86" y2="109.22" width="0.1524" layer="91"/>
</segment>
</net>
<net name="N$5" class="0">
<segment>
<pinref part="NANO" gate="G$1" pin="D5"/>
<wire x1="48.26" y1="99.06" x2="40.64" y2="99.06" width="0.1524" layer="91"/>
<wire x1="40.64" y1="99.06" x2="40.64" y2="91.44" width="0.1524" layer="91"/>
<pinref part="M1" gate="A" pin="2"/>
<wire x1="40.64" y1="91.44" x2="22.86" y2="91.44" width="0.1524" layer="91"/>
</segment>
</net>
<net name="N$6" class="0">
<segment>
<pinref part="NANO" gate="G$1" pin="D6"/>
<wire x1="48.26" y1="93.98" x2="43.18" y2="93.98" width="0.1524" layer="91"/>
<wire x1="43.18" y1="93.98" x2="43.18" y2="73.66" width="0.1524" layer="91"/>
<pinref part="M2" gate="A" pin="2"/>
<wire x1="43.18" y1="73.66" x2="22.86" y2="73.66" width="0.1524" layer="91"/>
</segment>
</net>
</nets>
</sheet>
</sheets>
</schematic>
</drawing>
</eagle>
